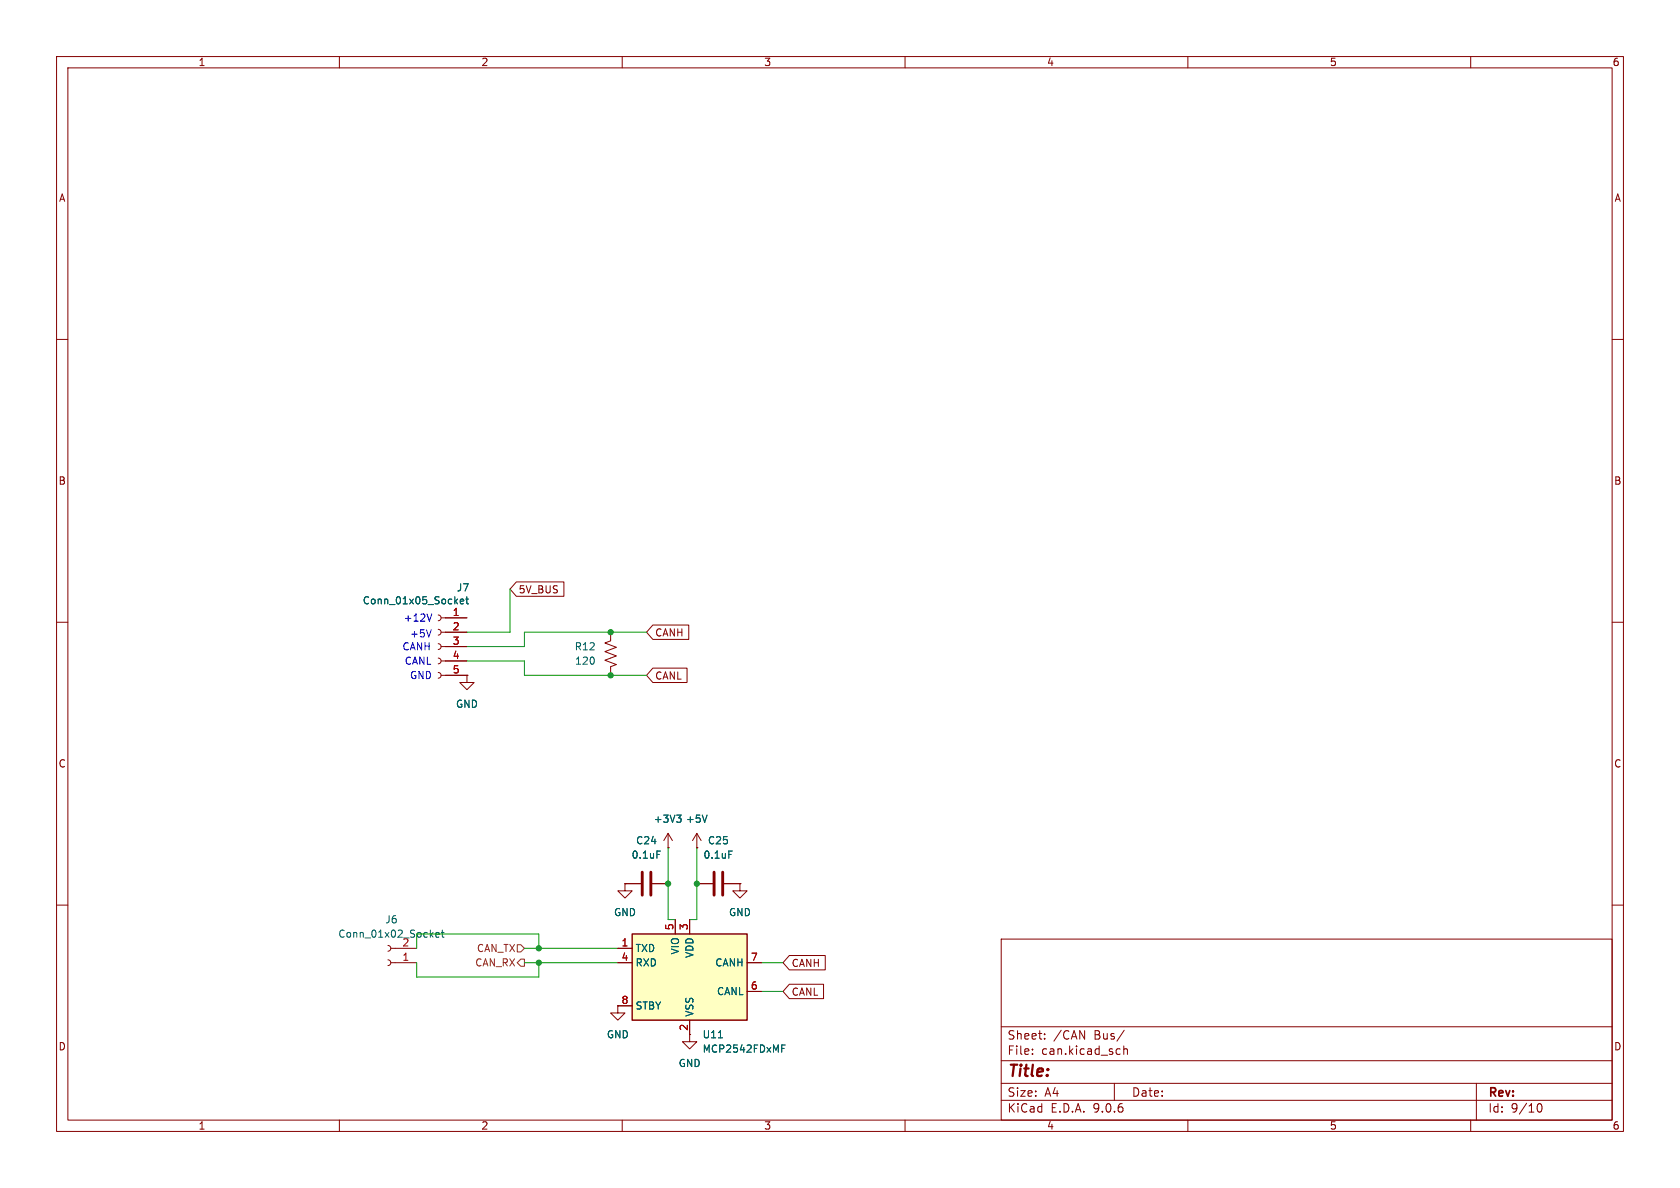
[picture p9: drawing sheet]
<svg xmlns="http://www.w3.org/2000/svg" width="297mm" height="210mm" viewBox="0 0 297 210" stroke-linecap="round" stroke-linejoin="round" font-family="sans-serif">
<g fill="none" stroke="#840000" stroke-width=".18">
<path d="M10 10h277v190h-277zM12 12h273v186h-273zM60 10v2M110 10v2M160 10v2M210 10v2M260 10v2M10 60h2M285 60h2M10 110h2M77.5 108.7l.3 .2 .2 .3-.2 .4-.3 .1M77.5 111.3l.3 .1 .2 .4-.2 .3-.3 .2"/>
<path d="M77.5 113.8l.3 .1 .2 .4-.2 .4-.3 .1M77.5 116.3l.3 .2 .2 .3-.2 .4-.3 .1M77.5 118.9l.3 .1 .2 .4-.2 .3-.3 .2M78 109.2h4.5M78 111.8h4.5M78 114.3h4.5M78 116.8h4.5M78 119.4h4.5M82.5 119.4v1.3h-1.2l1.2 1.2 1.3-1.2h-1.3M82.5 119.4h.1M107.9 111.8v1.5l-1 .4 2.1 .7-2.1 .8 2.1 .8-2.1 .7 2.1 .8-1.1 .4v1.5M285 110h2"/>
<path d="M110.5 156.2v1.3h1.3l-1.3 1.3-1.3-1.3h1.3M110.5 156.2h.1M110.5 156.2h2.8M115.3 156.2h2.8M118.1 149.9h.1M118.1 147.3l-.8 1.3M118.1 147.3l.8 1.3M118.1 147.3v2.6M123.2 149.9h.1M123.2 147.3l-.8 1.3M123.2 147.3l.8 1.3M123.2 147.3v2.6"/>
<path d="M123.2 156.2h2.8M128 156.2h2.8M130.8 156.2v1.3h1.3l-1.3 1.3-1.3-1.3h1.3M130.8 156.2h.1M10 160h2M68.6 169.7l.3 .1 .2 .4-.2 .3-.3 .2M68.6 167.1l.3 .2 .2 .3-.2 .4-.3 .1M69.1 170.2h4.6M69.1 167.6h4.6M109.2 177.8v1.3h1.3l-1.3 1.2-1.3-1.2h1.3M109.2 177.8h.1M177 166h108v32h-108z"/>
<path d="M285 160h2M60 198v2M110 198v2M121.9 182.9v1.3h1.3l-1.3 1.2-1.3-1.2h1.3M160 198v2M177 194.5h108M177 191.5h108M177 187.5h108M177 181.5h108M182.5 186.3v.1M182.5 185.5v.1M184.7 183.6v.1"/>
<path d="M184.7 182.8v.1M197 191.5v3M197.9 185.4l.1 .1M198 186.3l-.1 .1M198.7 184.9v1.5M198.7 185.5l.2-.1 .3 .1 .1 .9M198.7 182.1l-1.2 2M210 198v2M260 198v2M261 191.5v6.5M271.7 195.7l.2-.5 .2-.1a.81 .81 0 0 1 .6 .6 .81 .81 0 0 1-.3 .8h-.4l-.3-.5"/>
</g>
<path d="M81.4 106.3l.6-.1-.1-.2-.3-.1-.2 .2v.6h.5M82.3 105.9h.5M82.5 105.5v1.1l.3 .2M116.1 150.4h.6M119.6 144.1h.8l-.4 .5M120.2 144.6l.2 .2v.3l-.2 .3M125 144.1l-.4 1.3M128.8 150.4h.6M77 165.3l.7-.2-.1-.2-.4-.1-.2 .2 .1 .6h.5M78 164.8h.5M78.2 164.4v1.1l.3 .2" fill="none" stroke="#006464" stroke-width=".18"/>
<path d="M113.5 154.2v4M115.1 154.2v4M126.2 154.2v4M127.8 154.2v4" fill="none" stroke="#840000" stroke-width=".51"/>
<path d="M111.8 165.1h20.3v15.2h-20.3z" fill="#ffffc2"/>
<path d="M111.8 165.1h20.3v15.2h-20.3z" fill="none" stroke="#840000" stroke-width=".25"/>
<g fill="none" stroke="#840000" stroke-width=".18">
<path d="M78.7 109.2h3.8M78.7 111.8h3.8M78.7 114.3h3.8M78.7 116.8h3.8M78.7 119.4h3.8M82.5 119.4h.1M91.3 102.9h8.4v2.5h-8.4l-1.1-1.3zM115.4 118.1h6.1v2.6h-6.1l-1.1-1.3zM115.4 110.5h6.4v2.5h-6.4l-1.1-1.2zM110.5 156.2h.1M110.5 156.2h2.8M115.3 156.2h2.8"/>
<path d="M118.1 149.9h.1M123.2 149.9h.1M123.2 156.2h2.8M128 156.2h2.8M130.8 156.2h.1M109.2 177.8h.1M109.2 167.6h2.6M109.2 170.2h2.6M109.2 177.8h2.6M119.4 162.6v2.5M121.9 162.6v2.5M132.1 170.2h2.5"/>
<path d="M132.1 175.3h2.5M139.5 168.9h6.4v2.6h-6.4l-1.1-1.3zM139.5 174h6.1v2.5h-6.1l-1.1-1.2zM121.9 180.3v2.6"/>
</g>
<path d="M81.4 106.3l.6-.1-.1-.2-.3-.1-.2 .2v.6h.5M82.3 105.9h.5M82.5 105.5v1.1l.3 .2M116.1 150.4h.6M119.6 144.1h.8l-.4 .5M120.2 144.6l.2 .2v.3l-.2 .3M125 144.1l-.4 1.3M128.8 150.4h.6M127 183.5h.7M138.2 185.3h.4M138.2 184.7h.6" fill="none" stroke="#006464" stroke-width=".18"/>
<path d="M91.4 167h.7l.6 .6-.6 .7h-.7zM92.1 169.5h.6v1.3h-.6l-.7-.6z" fill="none" stroke="#725600" stroke-width=".18"/>
<path d="M82.5 116.8h10.2v2.6h21.6M90.2 104.1v7.7h-7.7M114.3 111.8h-21.6v2.5h-10.2M118.1 149.9v12.7h1.3M123.2 149.9v12.7h-1.3M73.7 167.6v-2.5h21.5v2.5M73.7 170.2v2.5h21.5v-2.5M92.7 170.2h16.5M92.7 167.6h16.5M134.6 170.2h3.8M134.6 175.3h3.8" fill="none" stroke="#009600" stroke-width=".18"/>
<path d="M76.2 111.3l-.4 1.3M76.3 108.5l-.4 1.3" fill="none" stroke="#0000c2" stroke-width=".18"/>
<g fill="#009600" stroke="#009600" stroke-width=".18">
<circle cx="95.2" cy="167.6" r=".46"/>
<circle cx="95.2" cy="170.2" r=".46"/>
<circle cx="123.2" cy="156.2" r=".46"/>
<circle cx="118.1" cy="156.2" r=".46"/>
<circle cx="107.9" cy="111.8" r=".46"/>
<circle cx="107.9" cy="119.4" r=".46"/>
</g>
<text font-size="2.8" fill="#840000" x="178" y="190.9">Title:</text>
<g font-size="2.1" fill="#840000">
<text x="178" y="184">Sheet:</text>
<text x="186.2" y="184">/CAN</text>
<text x="193.5" y="184">Bus/</text>
<text x="178" y="186.7">File:</text>
<text x="184.1" y="186.7">can.kicad_sch</text>
<text x="178" y="196.9">KiCad</text>
<text x="178" y="194.1">Size:</text>
<text x="184.7" y="194.1">A4</text>
<text x="185.7" y="196.9">E.D.A.</text>
<text x="193.3" y="196.9">9.0.6</text>
<text x="200" y="194.1">Date:</text>
<text x="263" y="194.3">Rev:</text>
<text x="263" y="196.9">Id:</text>
<text x="267.1" y="196.9">9/10</text>
</g>
<g font-size="1.8" fill="#840000">
<text x="35" y="11.9">1</text>
<text x="85" y="11.9">2</text>
<text x="135" y="11.9">3</text>
<text x="185" y="11.9">4</text>
<text x="235" y="11.9">5</text>
<text x="285" y="11.9">6</text>
<text x="10.3" y="35.9">A</text>
<text x="285.3" y="35.9">A</text>
<text x="10.3" y="85.9">B</text>
<text x="285.3" y="85.9">B</text>
<text x="91.6" y="105.1">5V_BUS</text>
<text x="115.7" y="112.7">CANH</text>
<text x="115.7" y="120.3">CANL</text>
<text x="10.3" y="135.9">C</text>
<text x="285.3" y="135.9">C</text>
<text x="139.9" y="171.1">CANH</text>
<text x="139.9" y="176.2">CANL</text>
<text x="10.3" y="185.9">D</text>
<text x="285.3" y="185.9">D</text>
<text x="35" y="199.9">1</text>
<text x="85" y="199.9">2</text>
<text x="135" y="199.9">3</text>
<text x="185" y="199.9">4</text>
<text x="235" y="199.9">5</text>
<text x="285" y="199.9">6</text>
</g>
<g font-size="1.8" fill="#006464">
<text x="64" y="107">Conn_01x05_Socket</text>
<text x="80.7" y="104.7">J7</text>
<text x="101.5" y="115.2">R12</text>
<text x="101.6" y="117.7">120</text>
<text x="80.5" y="125.3">GND</text>
<text x="112.4" y="149.5">C24</text>
<text x="115.5" y="145.6">+3V3</text>
<text x="121.2" y="145.6">+5V</text>
<text x="125.1" y="149.5">C25</text>
<text x="111.6" y="152">0.1uF</text>
<text x="124.3" y="152">0.1uF</text>
<text x="59.7" y="166">Conn_01x02_Socket</text>
<text x="68" y="163.4">J6</text>
<text x="71" y="167.4">2</text>
<text x="108.5" y="162.2">GND</text>
<text x="128.8" y="162.2">GND</text>
<text x="112.3" y="168.5">TXD</text>
<text x="112.3" y="171">RXD</text>
<text x="120.2" y="168.8" transform="rotate(-90 120.2 168.8)">VIO</text>
<text x="122.8" y="169.4" transform="rotate(-90 122.8 169.4)">VDD</text>
<text x="126.3" y="171">CANH</text>
<text x="112.3" y="178.7">STBY</text>
<text x="122.8" y="179.8" transform="rotate(-90 122.8 179.8)">VSS</text>
<text x="126.7" y="176.1">CANL</text>
<text x="107.2" y="183.7">GND</text>
<text x="124.1" y="183.7">U11</text>
<text x="119.9" y="188.8">GND</text>
<text x="124.1" y="186.3">MCP2542FDxMF</text>
</g>
<g font-size="1.8" fill="#0000c2">
<text x="71.3" y="110.1">+12V</text>
<text x="72.4" y="112.9">+5V</text>
<text x="71" y="115.2">CANH</text>
<text x="71.5" y="117.7">CANL</text>
<text x="72.4" y="120.2">GND</text>
</g>
<g font-size="1.8" fill="#a90000">
<text x="79.9" y="109">1</text>
<text x="79.9" y="111.5">2</text>
<text x="79.9" y="114">3</text>
<text x="79.9" y="116.6">4</text>
<text x="79.9" y="119.1">5</text>
<text x="109.8" y="167.4">1</text>
<text x="119.1" y="164.5" transform="rotate(-90 119.1 164.5)">5</text>
<text x="121.7" y="164.5" transform="rotate(-90 121.7 164.5)">3</text>
<text x="71" y="169.9">1</text>
<text x="109.8" y="169.9">4</text>
<text x="132.6" y="169.9">7</text>
<text x="109.8" y="177.5">8</text>
<text x="132.6" y="175">6</text>
<text x="121.7" y="182.3" transform="rotate(-90 121.7 182.3)">2</text>
</g>
<g font-size="1.8" fill="#725600">
<text x="83.9" y="171">CAN_RX</text>
<text x="84.2" y="168.5">CAN_TX</text>
</g>
</svg>
